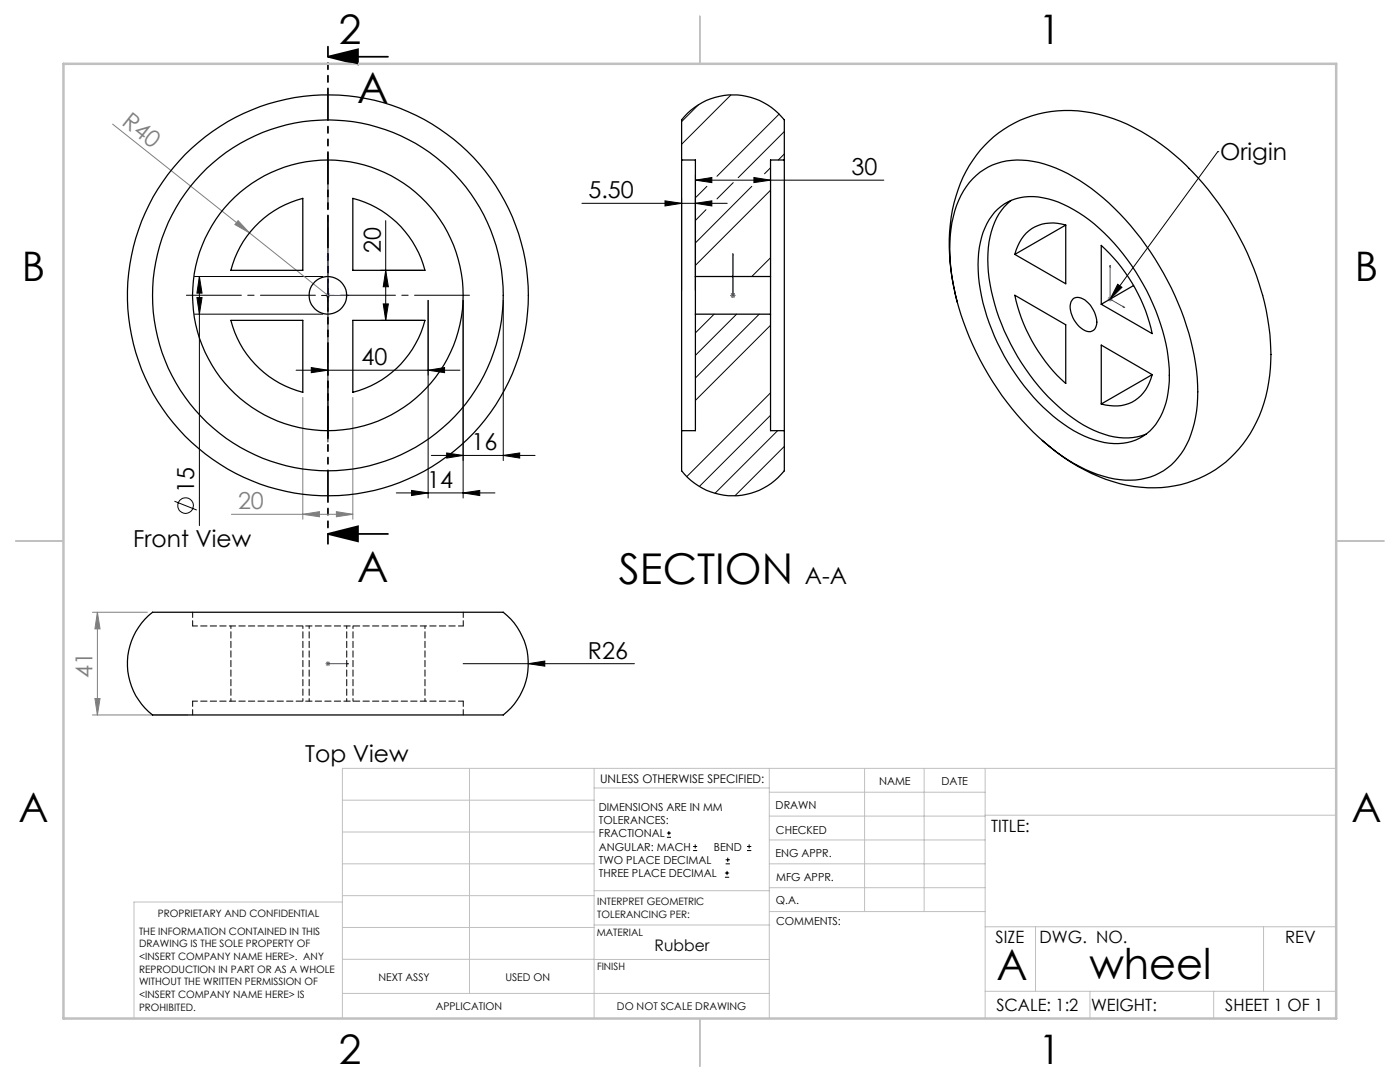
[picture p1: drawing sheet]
<svg xmlns="http://www.w3.org/2000/svg" width="279mm" height="216mm" viewBox="0 0 279 216" stroke-linecap="round" stroke-linejoin="round" font-family="sans-serif">
<g fill="none" stroke="#000" stroke-width=".2">
<path d="M136 39.6v18.3M138.8 35.9l3.3-.5v1zM138.8 34.9v23M138.8 35.9h37.6M150.5 35.4l3.3 .5-3.3 .5zM153.8 34.9v23M243 30.3h.1M243 30.3l-21.5 29.4M38.8 55.2h25.6M39.3 59.4h1l-.5 3.3zM39.8 55.2l.5 3.3h-1zM39.8 55.2v49.7"/>
<path d="M64.2 58.9h2.5M65.4 57.7v2.5M76 53.9h8.4M77 53.9l.5 3.3h-1zM77 44v19.9M85.4 59.9v39.5M92.4 59.9v39.5M100.4 59.9v32M116.1 40.6h29M132.7 40.1l3.3 .5-3.3 .5zM138.8 40.6l3.3-.5v1zM223.1 56.7l.8 .6-2.4 2.4z"/>
<path d="M38.8 62.7h25.6M59.1 73.9h32.7M62.1 73.3l3.3 .6-3.3 .5zM65.4 74.9v13.3M76 63.9h8.4M76.5 60.6h1l-.5 3.3zM85.4 73.9l3.3-.6v1.1zM79.1 98.4h19.7M82.1 97.9l3.3 .5-3.3 .5zM86.1 90.9h20.7M89.1 90.4l3.3 .5-3.3 .5zM92.4 98.4l3.3-.5v1z"/>
<path d="M100.4 90.9l3.3-.5v1zM34.8 100l4.5 1.8M92.4 132.4h34.2M105.4 132.4l3.3-.5v1zM133.1 167.1h.8M133.1 166.2h.8M133.5 165.8v.9M138.3 169.7h.8M138.3 168.9h.8M138.7 168.5v.8M144.7 175h.8M144.7 174.2h.8"/>
<path d="M144.8 172.4h.9M144.8 171.6h.9M145.1 173.8v.8M145.2 171.1v.9M149.1 169.7h.8M149.1 168.9h.8M149.5 168.5v.8"/>
<circle cx="37" cy="100.9" r="1.55"/>
</g>
<path d="M65.4 11.3l6-1.5v3zM65.4 11.3h12M65.4 106.5l6-1.5v3zM65.4 106.5h12" fill="none" stroke="#000" stroke-width=".35"/>
<g fill="none" stroke="#00f" stroke-width=".2">
<path d="M65.4 50.7l.1 .4h-.2zM65.4 50.7v8.2h4.2M69.1 58.8l.5 .1-.5 .1zM146.3 58.8v.2zM146.3 50.7v.4v-.4M146.3 58.9h.1M146.3 50.7v8.2M221.5 53l.1 .3-.1-.1zM221.5 53v6.7l3 1.7M224.2 61.1l.3 .3-.3-.1zM65.3 132.4h.2zM65.4 132.4h.1"/>
<path d="M65.4 132.4h4.2M69.6 132.4h-.5h.5"/>
</g>
<g fill="none" stroke="#808080" stroke-width=".2">
<path d="M22.5 24.8l42.9 34.1M47.5 44l2.3 2.5-2.9-1.7zM64.9 58.9h1M65.1 58.6l.7 .7M65.4 58.4v1M65.8 58.6l-.7 .7M145.8 58.9h1M145.9 58.6l.7 .7M146.3 58.4v1M146.6 58.6l-.7 .7M221.1 59.7h.9M221.2 59.3l.7 .7"/>
<path d="M221.5 59.2v1M221.9 59.3l-.7 .7M60.4 79.3v24.3M70.4 79.3v24.3M46.2 102.6h24.2M60.4 102.6l3.3-.5v1zM67.1 102.1l3.3 .5-3.3 .5zM18.5 122.2h10.9M18.9 139.4h1.1l-.6 3.3zM19.4 122.2l.6 3.3h-1.1zM19.4 122.2v20.5M64.9 132.4h1"/>
<path d="M65.1 132.1l.7 .7M65.4 131.9v1M65.8 132.1l-.7 .7M18.5 142.7h18.9"/>
</g>
<path d="M62.9 58.9h-25.7M65.4 56.4v-25.7M67.9 58.9h25.8M65.4 61.4v25.8" fill="none" stroke="#000" stroke-width=".2" stroke-dasharray="15.2 1.3 1.3 1.3" stroke-dashoffset="4.3"/>
<path d="M65.4 9.3v99.2" fill="none" stroke="#000" stroke-width=".35" stroke-dasharray="6.3 1.3 1.3 1.3 1.3 1.3" stroke-dashoffset="4.4"/>
<g fill="none" stroke="#c0c0c0" stroke-width=".2">
<path d="M68.3 159.7h50.3M93.7 153.3v44.9M118.6 153.3v49.9M118.6 157.2h34.9M153.5 153.3v49.9M153.5 158.1h43.1M172.5 153.3v28.6M184.4 153.3v28.6M196.6 153.3v49.9M266.7 153.3h-198.4v49.9M68.3 178.7h50.3M68.3 172.4h50.3"/>
<path d="M68.3 166h50.3M68.3 180h-41.6v23.2M118.6 177.7h35M153.5 167.6h43.1M153.5 162.8h43.1M153.5 172.4h43.1M153.5 177.1h43.1M196.6 162.7h70.1M68.3 198.2h85.2M68.3 191.4l85.2 .1M68.3 185.1h50.3M118.6 184.6h35"/>
<path d="M153.6 181.9h43M196.6 197.8h70.1M196.6 184.9h70.1M206.7 184.9v12.9M217.5 197.8v5.4M242.2 197.8v5.4M252.2 184.9v12.9"/>
</g>
<path d="M139.7 3.2v9.5M3.1 107.9h9.6M266.7 107.9h9.5M139.7 203.2v9.6" fill="none" stroke="#c0c0c0" stroke-width=".25"/>
<path d="M12.7 12.7h254v190.5h-254z" fill="none" stroke="#c0c0c0" stroke-width=".5"/>
<g fill="#000">
<path d="M223.1 56.7l.8 .6-2.4 2.4z"/>
<path d="M65.4 11.3l6-1.5v3zM65.4 106.5l6-1.5v3z"/>
</g>
<g fill="#00f">
<path d="M69.1 58.8l.5 .1-.5 .1zM65.4 50.7l.1 .4h-.2z"/>
<path d="M69.1 132.4h.5zM65.3 132.4h.2zM146.3 58.8v.2zM146.3 50.7v.4zM146.3 58.8v.2zM146.3 50.7v.4z"/>
<path d="M224.2 61.1l.3 .3-.3-.1zM221.5 53l.1 .3-.1-.1z"/>
</g>
<g fill="#000">
<path d="M105.4 132.4l3.3-.5v1z"/>
<path d="M138.8 40.6l3.3-.5v1zM132.7 40.1l3.3 .5-3.3 .5z"/>
<path d="M62.1 73.3l3.3 .6-3.3 .5zM85.4 73.9l3.3-.6v1.1zM89.1 90.4l3.3 .5-3.3 .5zM100.4 90.9l3.3-.5v1zM138.8 35.9l3.3-.5v1zM150.5 35.4l3.3 .5-3.3 .5z"/>
<path d="M76.5 60.6h1l-.5 3.3zM77 53.9l.5 3.3h-1zM39.3 59.4h1l-.5 3.3zM39.8 55.2l.5 3.3h-1z"/>
<path d="M82.1 97.9l3.3 .5-3.3 .5zM92.4 98.4l3.3-.5v1z"/>
</g>
<g fill="#808080">
<path d="M47.5 44l2.3 2.5-2.9-1.7z"/>
<path d="M60.4 102.6l3.3-.5v1zM67.1 102.1l3.3 .5-3.3 .5z"/>
<path d="M19.4 122.2l.6 3.3h-1.1zM18.9 139.4h1.1l-.6 3.3z"/>
</g>
<g fill="none" stroke="#000" stroke-width=".25">
<path d="M70.4 39.6a19.9 19.9 0 0 1 14.4 14.3h-14.4zM136 31.9v-8a13 13 0 0 1 20.5 0v8M136 31.9v54M136 31.9h2.8v23.3M156.5 31.9v54M156.5 31.9h-2.7v23.3M194.1 35.7a12.9 12.9 0 0 1 12.1-3.5 32.8 32.8 0 0 1 16.2 9.4 56.5 56.5 0 0 1 16.5 33.8 24.4 24.4 0 0 1-2.6 14.3 12.6 12.6 0 0 1-12.8 6 28.4 28.4 0 0 1-15-7.4 57 57 0 0 1-18.7-34.5 26.2 26.2 0 0 1 2-14.8l1.1-1.8zM50.9 45.2a19.9 19.9 0 0 1 9.5-5.6v14.3h-14.3a19.7 19.7 0 0 1 4.8-8.7zM138.8 55.2v7.5M138.8 55.2h15M153.8 55.2v7.5M190.4 57.6a34.7 34.7 0 0 1 2.4-23.4 22.9 22.9 0 0 1 26.5-11.4 40.7 40.7 0 0 1 19.8 12.7 56 56 0 0 1 14.4 32.8 29.2 29.2 0 0 1-6.2 21.3 23 23 0 0 1-23.8 6.9 37.5 37.5 0 0 1-15.5-8.6"/>
<path d="M190.5 57.8l.6 2.6M198.5 42.4a10.2 10.2 0 0 1 10.7-2.7 28.9 28.9 0 0 1 14 9.9 43.3 43.3 0 0 1 10.2 24.1 17.4 17.4 0 0 1-2.8 11 10.1 10.1 0 0 1-11.2 3.4 26.9 26.9 0 0 1-12.2-7.8 43.1 43.1 0 0 1-12-26.2 16.4 16.4 0 0 1 3.3-11.7zM201.8 40a12.9 12.9 0 0 0-4.6 9.4 35.8 35.8 0 0 0 4.5 19.2 39.1 39.1 0 0 0 15.6 16.8 14.3 14.3 0 0 0 10.5 1.6l.9-.4M202.5 58.9l10.2 5.9v11.7a33 33 0 0 1-10.2-17.6zM212.7 44.9a7.6 7.6 0 0 0-10.2 5.9M212.7 44.9v11.7l-10.2-5.8M212.7 44.9l-10.2 5.9M214.1 59.7a2.13 2.13 0 0 1 2.8 .5 5.4 5.4 0 0 1 1.9 4.9 1.56 1.56 0 0 1-2.7 .7 5.4 5.4 0 0 1-2.4-5.6zM219.8 49a33.4 33.4 0 0 1 10.1 17.6l-10.1-5.9zM226.2 57l-6.4 3.7M46.1 63.9h14.3v14.4a19.9 19.9 0 0 1-14.3-14.4zM70.4 63.9h14.4a19.9 19.9 0 0 1-14.4 14.4z"/>
<path d="M138.8 62.7v23.2h-2.8M138.8 62.7h15M153.8 62.7v23.2h2.7M229.9 74.8a7.6 7.6 0 0 1-10.1 5.8M229.9 74.8l-10.1-5.9v11.7M229.9 74.8l-10.1 5.8M136 85.9v8a13 13 0 0 0 20.5 0v-8M28.9 123.5l1.5-1.3h69.9a10.9 10.9 0 0 1 4.3 5.7 12.9 12.9 0 0 1-4.2 14.8h-69.8a12.8 12.8 0 0 1-1.7-19.2z"/>
<circle cx="65.4" cy="58.9" r="27"/>
<circle cx="65.4" cy="58.9" r="3.7"/>
<circle cx="65.4" cy="58.9" r="40"/>
<circle cx="65.4" cy="58.9" r="35"/>
</g>
<path d="M38.4 139.9h54M38.4 124.9h54" fill="none" stroke="#000" stroke-width=".2" stroke-dasharray="1.3 .6" stroke-dashoffset=".3"/>
<path d="M46.1 124.9v15M60.4 139.9v-15M61.7 124.9v15M69.2 139.9v-15M70.4 139.9v-15M84.8 139.9v-15" fill="none" stroke="#000" stroke-width=".2" stroke-dasharray="1.3 .6" stroke-dashoffset=".8"/>
<path d="M38.4 139.9v2.8M38.4 122.2v2.7M92.4 124.9v-2.7M92.4 142.7v-2.8" fill="none" stroke="#000" stroke-width=".2" stroke-dasharray="1.3 .6" stroke-dashoffset=".2"/>
<g fill="none" stroke="#000" stroke-width=".2">
<path d="M145.9 18.9l-9.9 9.9M139.4 20.9l-3.4 3.4M141.1 37.2l-2.2 2.1M146.3 36.4l-3.2 3.3M150 37.2l-11.2 11.3M153.8 33.5l-1.2 1.2M153.8 38l-15 15M155.5 22.8l-12.4 12.4M156.5 26.2l-9.2 9.3M156.5 30.7l-1.2 1.2M140.9 41.8l-2.1 2.2M153.8 51.4l-3.8 3.8"/>
<path d="M142.5 62.7l-3.7 3.7M147 62.7l-8.2 8.2M151.5 62.7l-12.7 12.7M153.8 78.4l-16.7 16.7M153.8 64.9l-15 15M153.8 82.9l-14.2 14.2M155.2 85.9l-12.5 12.5M156.5 89.1l-9.8 9.8"/>
</g>
<g font-size="8.5">
<text x="71.3" y="20.5">A</text>
<text x="71.3" y="116.2">A</text>
<text x="123.5" y="116.5">SECTION</text>
<text x="198.9" y="195.5">A</text>
<text x="217.4" y="195.4">wheel</text>
</g>
<g font-size="8.1">
<text x="67.6" y="8.9">2</text>
<text x="207.3" y="8.9">1</text>
<text x="4.4" y="56.1">B</text>
<text x="270.4" y="56.1">B</text>
<text x="3.7" y="164.1">A</text>
<text x="269.7" y="164.1">A</text>
<text x="67.6" y="212.4">2</text>
<text x="207.3" y="212.4">1</text>
</g>
<g font-size="4.7" fill="#808080">
<text x="24.1" y="24.8" transform="rotate(39 24.1 24.8)">R40</text>
<text x="47.5" y="101.6">20</text>
<text x="18.5" y="135.4" transform="rotate(-90 18.5 135.4)">41</text>
</g>
<g font-size="4.7">
<text x="170" y="34.9">30</text>
<text x="243.5" y="32">Origin</text>
<text x="117.4" y="39.5">5.50</text>
<text x="76" y="50.5" transform="rotate(-90 76 50.5)">20</text>
<text x="72.1" y="72.8">40</text>
<text x="94.1" y="89.9">16</text>
<text x="38.8" y="98.3" transform="rotate(-90 38.8 98.3)">15</text>
<text x="85.2" y="97.3">14</text>
<text x="26.6" y="109.2">Front View</text>
<text x="160.6" y="116.5">A-A</text>
<text x="117.3" y="131.4">R26</text>
<text x="60.9" y="152.1">Top View</text>
</g>
<g font-size="3.4">
<text x="197.8" y="166">TITLE:</text>
<text x="198.7" y="188.1">SIZE</text>
<text x="207.5" y="188.1">DWG. NO.</text>
<text x="256.5" y="188.2">REV</text>
<text x="198.8" y="201.7">SCALE: 1:2</text>
<text x="217.7" y="201.8">WEIGHT:</text>
<text x="244.5" y="201.7">SHEET 1 OF 1</text>
</g>
<text font-size="3.2" x="130.6" y="189.8">Rubber</text>
<text font-size="2.4" x="119.8" y="156.2">UNLESS OTHERWISE SPECIFIED:</text>
<g font-size="2.2">
<text x="119.5" y="161.8">DIMENSIONS ARE IN MM</text>
<text x="154.8" y="161.4">DRAWN</text>
<text x="175.4" y="156.6">NAME</text>
<text x="187.9" y="156.7">DATE</text>
<text x="119.5" y="164.4">TOLERANCES:</text>
<text x="119.5" y="167.1">FRACTIONAL</text>
<text x="154.9" y="166.3">CHECKED</text>
<text x="119.5" y="169.7">ANGULAR: MACH</text>
<text x="119.5" y="172.4">TWO PLACE DECIMAL</text>
<text x="142.5" y="169.7">BEND</text>
<text x="154.8" y="171">ENG APPR.</text>
<text x="119.5" y="175">THREE PLACE DECIMAL</text>
<text x="154.9" y="175.7">MFG APPR.</text>
<text x="154.9" y="180.4">Q.A.</text>
<text x="154.9" y="184.6">COMMENTS:</text>
</g>
<g font-size="2.1">
<text x="75.5" y="195.7">NEXT ASSY</text>
<text x="100.9" y="195.7">USED ON</text>
<text x="86.9" y="201.5">APPLICATION</text>
<text x="123.1" y="201.6">DO NOT SCALE DRAWING</text>
</g>
<g font-size="2">
<text x="31.5" y="182.9">PROPRIETARY AND CONFIDENTIAL</text>
<text x="119.2" y="180.6">INTERPRET GEOMETRIC</text>
<text x="119.2" y="183.1">TOLERANCING PER:</text>
<text x="27.8" y="186.5">THE INFORMATION CONTAINED IN THIS</text>
<text x="27.8" y="189">DRAWING IS THE SOLE PROPERTY OF</text>
<text x="27.8" y="191.6">&lt;INSERT COMPANY NAME HERE&gt;. ANY</text>
<text x="119.1" y="186.7">MATERIAL</text>
<text x="27.8" y="194.1">REPRODUCTION IN PART OR AS A WHOLE</text>
<text x="27.8" y="196.6">WITHOUT THE WRITTEN PERMISSION OF</text>
<text x="119.1" y="193.5">FINISH</text>
<text x="27.8" y="199.1">&lt;INSERT COMPANY NAME HERE&gt; IS</text>
<text x="27.8" y="201.7">PROHIBITED.</text>
</g>
</svg>
